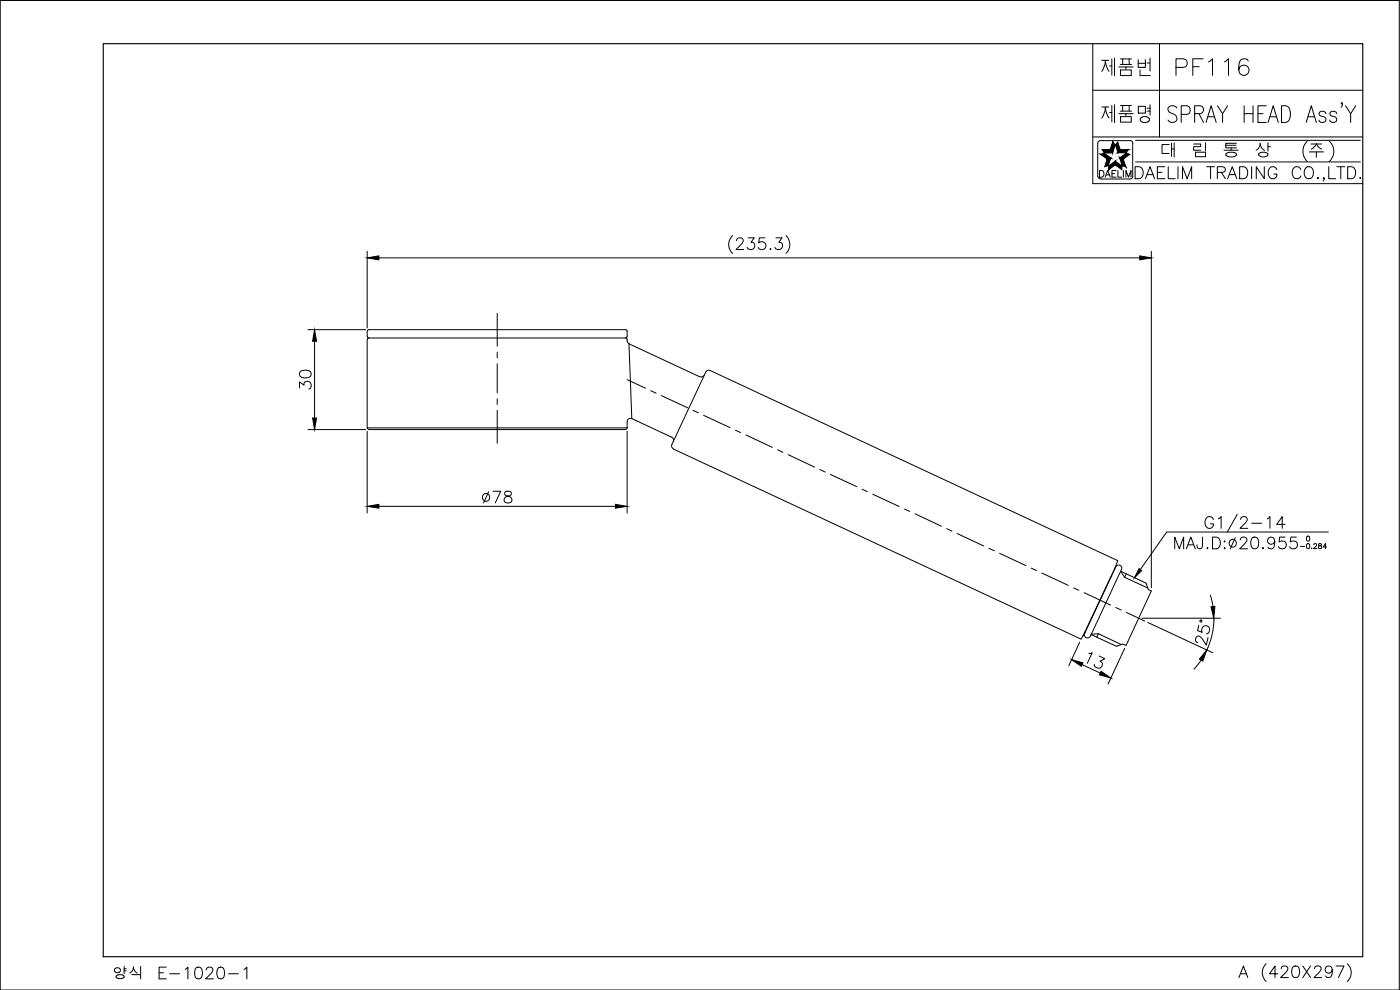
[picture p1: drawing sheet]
<svg xmlns="http://www.w3.org/2000/svg" width="420mm" height="297mm" viewBox="0 0 420 297" stroke-linecap="round" stroke-linejoin="round" font-family="sans-serif">
<!-- layer: 0 -->
<g fill="#000" stroke="#000" stroke-width=".3">
<path d="M341.8 170.6l.8 .6-2.1 2.1z"/>
<path d="M332.3 47.7l.3 2-1 .3zM332.3 47.7l.3 2 .8-2.3z"/>
<path d="M334.7 48.4v1.1l-2 1.4zM332.7 49.8v1.1l2-2.5z"/>
<path d="M334.7 49.5l2 .3v1.1zM334.7 48.4v1.1l2 .3z"/>
<path d="M336 47.4l1.1 .3 .8 2.3zM336 47.4l.8 2.3 1.1 .3z"/>
</g>
<g fill="none" stroke="#000" stroke-width=".3">
<path d="M0 .1h419.9v296.9h-419.9zM328 13.1v42h81M348 13.1v28M419.9 .1h-419.9v296.9M328 27.1h81M328 41.1h81M329.4 43v9.9M330.5 53.7h8.7M339.9 43v9.9M340.8 42.1h67.5M340.8 48.6h67.5M358.2 43.2h2.1v.8h-2.1v1.1h2.1"/>
<path d="M358.8 45.7h3v1.3h-3zM361.8 42.8v2.5M367.3 45.1h4.3M367.9 43.6h3.1M368 46.1v.5M368 46.1a2.45 2.45 0 0 1 3.1 .2l-.1 .3M369.5 44.4v.7M371.1 43h-3.2v1.4h3.2M377 45.1l.7-.7 .5-1.4 .5 1.5 .8 .7M377.8 46.6a.95 .95 0 0 1 1.3-.9l1.2 .3 .1 .6M380.5 42.8v2.5M380.5 44h.8"/>
<path d="M392.3 42.4a4.2 4.2 0 0 0 0 6.1M392.9 45.6h4.3M393.4 43.2h3.3M395.1 45.6v1.6M395.1 43.2l-.8 1.1-.8 .5M395.1 43.2l.8 1.1 .8 .4M398.9 42.4a4.1 4.1 0 0 1 0 6.1M110.2 99.4v1.5l.5 .5-.5 .5v26.5l.5 .4M110.7 98.9h77l.5 .5M110.7 98.9l-.5 .5M188.2 99.4v1.5l-.5 .5a1.37 1.37 0 0 1 .7 1.3l.4 .4M188.8 103.2l21.2 9.9"/>
<path d="M211.4 112.5a.99 .99 0 0 1-1.4 .5M213.1 111.2l122.3 57-.7 2M213.1 111.2a.99 .99 0 0 0-1.3 .4M110.7 128.9h77M187.7 128.8l.5-.4v-1.9a1 1 0 0 1 1.4-.9l11.9 5.6M201.6 131.1a.99 .99 0 0 1 .4 1.4M201.6 133.4a.99 .99 0 0 0 .5 1.3M202.1 134.7l122.3 57.1 1.1-1.8M398.7 159.6h-48.6l-7.9 11.3M334.7 170.1v.3M336.3 171.4l7.6 3.5 .7 2 .9 .4-7.6 16.4-.9-.5-1.9 .7-7.7-3.5M338 172.2l-.5 1"/>
<path d="M325.7 189.7l-.2 .2M329.6 190.1l-.5 1.1"/>
</g>
<!-- layer: TXT -->
<path d="M31 13.1h378v273.9h-378z" fill="none" stroke="#000" stroke-width=".34"/>
<!-- layer: DWG -->
<g fill="none" stroke="#000" stroke-width=".3">
<path d="M110.2 75.4v23M113.7 77.4h228.4M219.9 70.7a3.6 3.6 0 0 0 0 5.3M221 72.2l.4-.7 1-.1a.87 .87 0 0 1 .5 1.3l-2 2.2h2.3M224.5 71.4h1.9l-1 1.3a1.12 1.12 0 0 1 1.2 1.3 1.12 1.12 0 0 1-1.6 .9l-.5-.2-.3-.5M229.5 71.4h-1.6l-.2 1.5a1.23 1.23 0 0 1 1.9 0 1.23 1.23 0 0 1-.3 1.8 1.23 1.23 0 0 1-1.8-.5M231.1 74.7l.1-.2 .2 .2-.2 .2zM232.9 71.4h1.8l-1 1.3a1.12 1.12 0 0 1 1.2 1.3 1.12 1.12 0 0 1-1.5 .9l-.5-.2-.4-.5M235.9 70.7a3.7 3.7 0 0 1 0 5.3M345.5 75.4v100.9M92.4 98.9h17.3M89.9 116.4v-1.8l1.3 1a1.12 1.12 0 0 1 1.3-1.2 1.12 1.12 0 0 1 .9 1.5l-.2 .5-.5 .3"/>
<path d="M90 111.6a2.69 2.69 0 0 1 3.2 0 1.12 1.12 0 0 1-.5 1.6 2.87 2.87 0 0 1-2.7-.3l-.1-.5zM94.4 102.4v23M110.7 101.4h77M188.8 103.2l.8 22.4M211.8 111.7l-10.2 21.7M92.4 128.9h17.3M110.2 128.4h78M110.2 129.4v24.5M188.2 129.4v24.5M113.7 151.9h71M146.6 147.6l-1.5 3.3M148 147.4h2.3l-1.7 3.5"/>
<path d="M151.6 147.6a.72 .72 0 0 0 .4 1.1 1.46 1.46 0 0 1 1.6 1.5 1.21 1.21 0 0 1-1.3 .7 1.21 1.21 0 0 1-1-1.2 1.68 1.68 0 0 1 1.7-1 .72 .72 0 0 0 .3-1.1l-.5-.2zM334.7 170.2l-9.7 20.7M363.2 178.6l.8 3.4M324 192.7l-3.2 7.1M324.8 199.4l5.4 2.6M326.8 196.1l1-.2-1.5 3.1M329.9 196.8l1.7 .8-1.5 .8a1.12 1.12 0 0 1 .5 1.7 1.12 1.12 0 0 1-1.7 .1l-.4-.3-.1-.6M337.5 194.5l-5 10.8M342.7 185.5h23.6M344.5 186.8l19.5 9.1M359.7 187.6l-.3 1.6 1.4 .5a1.25 1.25 0 0 1 .4-1.8 1.25 1.25 0 0 1 1.8 .6 1.25 1.25 0 0 1-.9 1.7M360.5 198l-2.2 2.8"/>
<path d="M362.5 191.3l-.5 2.3-1.2-2a1.09 1.09 0 0 0-1.6-.6l-.4 1 .2 .6 .5 .2M364.3 185.5a22.5 22.5 0 0 1-2.1 9.5M34.6 290.5a.82 .82 0 0 0 .1 1.2 .82 .82 0 0 0 1.1 0 .82 .82 0 0 0 .1-1.2M34.6 290.6a.95 .95 0 0 1 1.3 0M35.4 293.5h1.3M35.4 293.6a.51 .51 0 0 1-.6-.5 .51 .51 0 0 1 .6-.6 1.13 1.13 0 0 1 1.8 .7l-.5 .4M37.3 290v2.1M37.3 290.6h.6M37.3 291.3h.6M39 292l.9-1 .1-.9 .3 .9 .9 1M39.6 292.4h2.6v1.3M42.2 290v2.1"/>
<path d="M47.8 291.9h1.3M49.9 290.2h-2.1v3.5h2.1M50.9 292.2h3M55.6 290.9l.8-.7v3.5M58.9 290.4a1.15 1.15 0 0 1 1.7 .5 2.87 2.87 0 0 1-.4 2.6 1.15 1.15 0 0 1-1.7-.5 3.2 3.2 0 0 1 .4-2.6zM61.9 291l.2-.5 .5-.3 1 .2a1.05 1.05 0 0 1-.2 1.6l-1.7 1.7h2.4M65.6 290.4a1.12 1.12 0 0 1 1.6 .5 2.87 2.87 0 0 1-.3 2.6 1.12 1.12 0 0 1-1.7-.5 2.87 2.87 0 0 1 .4-2.6zM68.6 292.2h3M73.2 290.9l.9-.7v3.5M371.8 293.3l1.4-3.5 1.3 3.5M372.3 292.2h1.7M380 289.2a3.6 3.6 0 0 0 0 5.3"/>
<path d="M383.5 292.2h-2.5l1.7-2.4v3.5M384.5 290.6l.2-.5a1.17 1.17 0 0 1 1.5-.1 .81 .81 0 0 1 .1 1.2l-2 2.1h2.4M388.2 290a1.24 1.24 0 0 1 1.6 .5 2.84 2.84 0 0 1-.3 2.6 1.15 1.15 0 0 1-1.7-.5 2.87 2.87 0 0 1 .4-2.6zM391 289.8l2.3 3.5M393.3 289.8l-2.3 3.5M394.5 290.6l.2-.5a1.1 1.1 0 0 1 1.8 .4l-.5 1.2-1.7 1.6h2.4M399.8 291a1.08 1.08 0 0 1-1.5 .9 1.08 1.08 0 0 1-.4-1.7 1.08 1.08 0 0 1 1.8 .1 3.1 3.1 0 0 1-.4 2.8 .99 .99 0 0 1-1.5-.3M401 289.8h2.4l-1.7 3.5M404.3 289.2a3.6 3.6 0 0 1 0 5.3"/>
<circle cx="145.9" cy="149.2" r="1.16"/>
<circle cx="360.4" cy="186.4" r=".32"/>
</g>
<!-- layer: CEN -->
<g fill="none" stroke="#000" stroke-width=".3">
<path d="M149.2 94v9.9M149.2 105.6v1.8M149.2 109.1v8.8M149.2 119.6v1.8M188.2 113.9l5.5 2.6M195.3 117.2l1.6 .8M198.5 118.7l7.9 3.7M149.2 123.1v9.9M208 123.1l1.6 .8M211.2 124.6l7.9 3.7M220.7 129.1l1.5 .7M223.9 130.5l7.9 3.7"/>
<path d="M233.4 134.9l1.5 .8M236.6 136.4l7.9 3.8M246 140.9l1.6 .7M249.2 142.4l8 3.6M258.7 146.8l1.6 .7M261.9 148.3l7.9 3.7M271.4 152.7l1.6 .7M274.6 154.2l7.9 3.7M284.1 158.6l1.6 .8M287.3 160.1l7.9 3.7M296.8 164.5l1.6 .8M300 166l7.9 3.7"/>
<path d="M309.5 170.5l1.6 .7M312.7 171.9l7.9 3.7M322.2 176.4l1.6 .7M325.4 177.8l7.9 3.8M334.9 182.3l1.6 .7M338 183.8l5.5 2.5"/>
</g>
<!-- layer: D -->
<path d="M336.3 171.4l1.2 1.8 7 3.2M325.5 190.1l9.4-20a.95 .95 0 0 1 1.2-.5 .95 .95 0 0 1 .5 1.3l-9.4 20M325.5 190.1a.95 .95 0 0 0 .5 1.2 .95 .95 0 0 0 1.2-.4M327.5 190.3l2.1-.2 6.9 3.3" fill="none" stroke="#000" stroke-width=".3"/>
<!-- layer: DWG -->
<path d="M110.2 77.4l3.5-.6v1.2zM342.1 76.8l3.4 .6-3.4 .6zM94.4 98.9l.6 3.5h-1.2zM93.8 125.4h1.2l-.6 3.5zM110.2 151.9l3.5-.6v1.2zM184.7 151.3l3.5 .6-3.5 .6zM321.6 197.9l3.4 1-.5 1zM362.2 195l-1.2 3.4-1-.6zM363.4 182.1l1.2-.2-.3 3.6zM330.5 201.4l2.9 2-3.5-.9z" fill="#000" stroke="#000" stroke-width=".3"/>
<text font-size="18.5" x="320.7" y="41.3">제품명</text>
<text font-size="14.1" x="320.7" y="24">제품번</text>
<text font-size="10.1" x="349.2" y="38.1">SPRAY HEAD Ass'Y</text>
<g font-size="9.3">
<text x="351.7" y="24">PF116</text>
<text x="360.5" y="160.9">G1/2-14</text>
</g>
<text font-size="7.9" x="339.4" y="55.4">DAELIM TRADING CO.,LTD.</text>
<text font-size="7.1" x="351.4" y="165.8">MAJ.D: 20.955</text>
<text font-size="4.9" x="328.8" y="54.3">DAELIM</text>
<text font-size="4.4" x="389.1" y="165.8">-0.284</text>
</svg>
